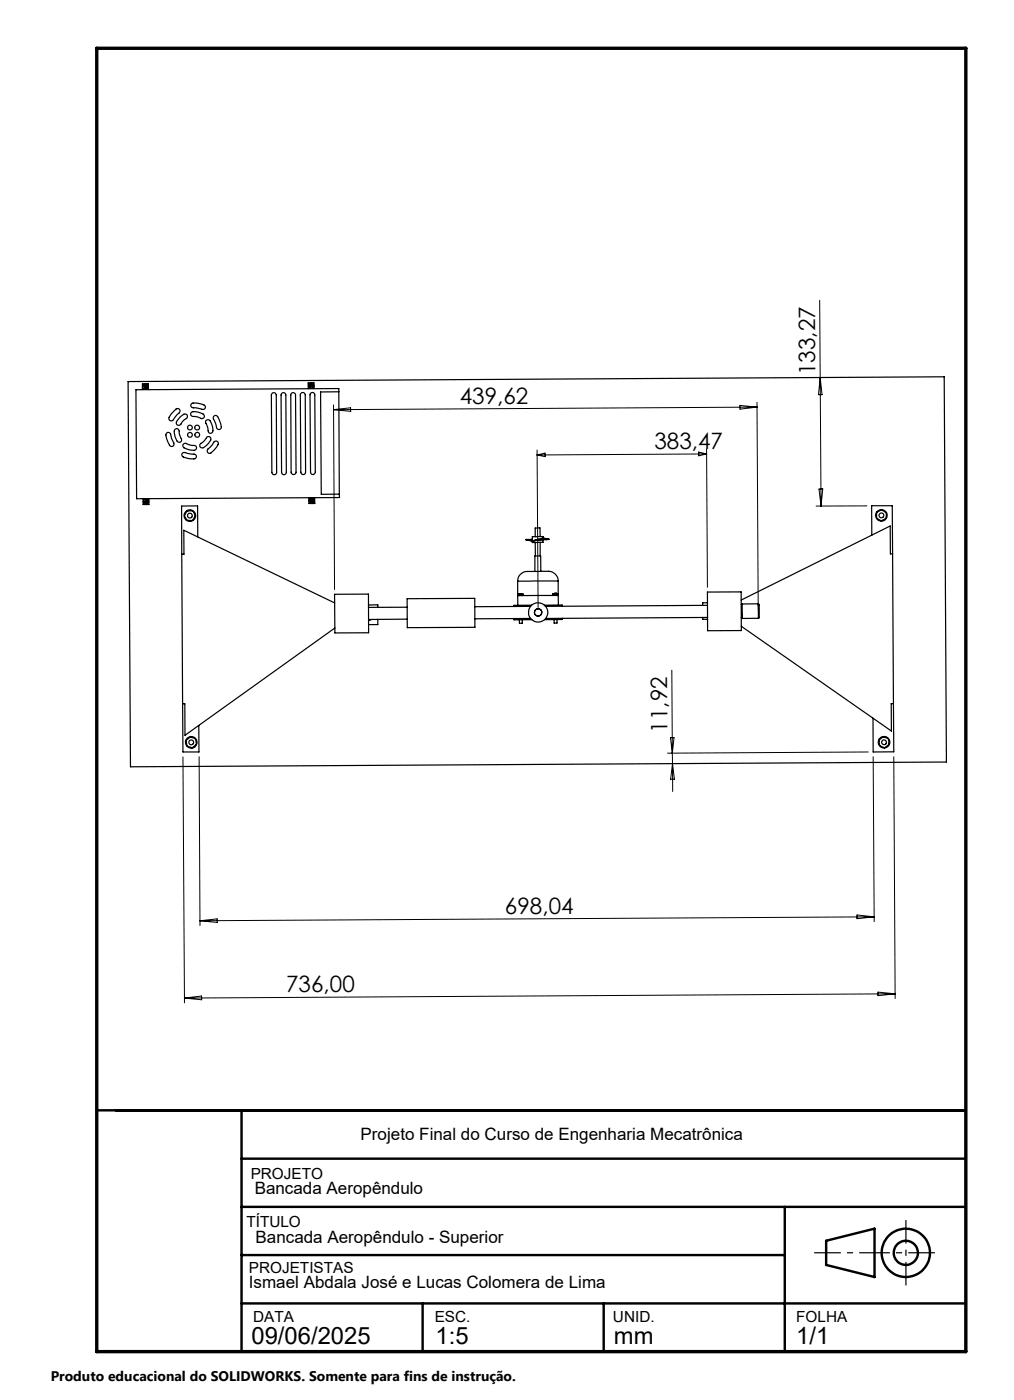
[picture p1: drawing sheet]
<svg xmlns="http://www.w3.org/2000/svg" width="210mm" height="290mm" viewBox="0 0 210 290" stroke-linecap="round" stroke-linejoin="round" font-family="sans-serif">
<g fill="none" stroke="#000" stroke-width=".25">
<path d="M26.5 79l169-.9 .5 79.7-169 1zM30 80h.1M30 80l-.2-.1 .2 .2M30.1 80h.1M30.1 80h-.1M30.1 80l.2-.1-.1 .1M64.3 79.9v.1M64.3 79.9h.1M64.3 80l-.1 .1 .1 .1 .2-.2M64.3 80h.1M64.4 79.8l-.1 .1M64.4 79.8h.1"/>
<path d="M64.4 79.8l-.1-.2-.1 .1 .1 .2M64.5 79.8h.1M64.5 79.8v.1M64.5 79.8l.1-.2 .1 .1-.1 .2M64.5 80h.1M64.5 79.9h.1M64.6 79.9l-.1 .1M64.6 79.9h.1M64.6 79.9v.3l-.1-.2M29.5 80.7v-1.2h1.2v1.2M30 80.1v.1M30 80.2h.1"/>
<path d="M30 80.2l-.1 .1 .2 .1v-.2M30 80.1h.1M30 80v.1M30.1 80.2h.1M30.2 80.2h.1M30.2 80.1v.1M30.2 80.1h.1M30.2 80v.1M30.2 80.1l.2 .1-.1 .1-.1-.1M34.6 89.6h.2a1.2 1.2 0 0 1 .8 1.3 1.16 1.16 0 0 1 .2 1.5 .71 .71 0 0 1-.9-.7 2.92 2.92 0 0 1-.4-1.9zM36.1 85.1l.2-.2a.54 .54 0 0 1 .9-.1 .54 .54 0 0 1-.3 .9l-.9 1a.54 .54 0 0 1-.8 .4 .54 .54 0 0 1 0-.9zM36.2 89a.59 .59 0 0 1 .8 0 .59 .59 0 0 1 .1 .7l.1 .4a1.29 1.29 0 0 1 .2 1.5h-.2a1.81 1.81 0 0 1-1.1-1.8z"/>
<path d="M37.2 86.5l.7-.5a.55 .55 0 0 1 .9 0 .55 .55 0 0 1-.4 .8l-.5 .4a1.16 1.16 0 0 1-1.1 .9l-.3-.3v-.4zM37.8 93.9l.3-.2 1.6 .4a.61 .61 0 0 1 .8 0 .61 .61 0 0 1 0 .8 3.3 3.3 0 0 1-2.8-.5zM38.1 91.9l.3-.1 1.4 .5a.57 .57 0 0 1 .8 .1 .57 .57 0 0 1-.2 .8 3.5 3.5 0 0 1-2.4-.6 .48 .48 0 0 1 .1-.7zM39.6 85.4a2.67 2.67 0 0 1 2.7 .7 .6 .6 0 0 1-.4 .6 .6 .6 0 0 1-.7-.2l-.8-.2a.59 .59 0 0 1-.7-.1 .59 .59 0 0 1-.1-.8zM39.7 83.6a3.3 3.3 0 0 1 2.8 .6 .62 .62 0 0 1-.3 .6 .62 .62 0 0 1-.8-.2l-.9-.1a.61 .61 0 0 1-.8-.1 .61 .61 0 0 1 0-.8zM42.7 87.1l.3-.2a1.64 1.64 0 0 1 1 1.5l.1 .3a.59 .59 0 0 1-.1 .9 .59 .59 0 0 1-.9-.2l-.1-.8-.4-1.1zM42.9 90.5a.53 .53 0 0 1 .7 .1 .53 .53 0 0 1-.1 .8l-.2 .2a2.42 2.42 0 0 1-1.6 1.2 .59 .59 0 0 1-.3-.7 .59 .59 0 0 1 .5-.5zM44.3 91.6a.54 .54 0 0 1 .8-.1 .54 .54 0 0 1-.1 .8l-1.1 1.3a.54 .54 0 0 1-.9 .1 .54 .54 0 0 1 .3-.8zM44.4 86.1a.71 .71 0 0 1 .9 .7 3.3 3.3 0 0 1 .5 2 .61 .61 0 0 1-.8 0 .61 .61 0 0 1-.2-.7l-.6-1.5zM56.3 81.5a.5 .5 0 0 1 .6-.1 .5 .5 0 0 1 .3 .4l.1 16a.49 .49 0 0 1-.5 .5 .49 .49 0 0 1-.5-.5l-.1-15.9zM58.3 81.5l.6-.1 .3 .4 .1 16a.49 .49 0 0 1-.5 .5 .49 .49 0 0 1-.5-.5l-.1-16zM60.4 81.5l.5-.1 .3 .4 .1 16a.51 .51 0 0 1-.5 .5 .51 .51 0 0 1-.5-.5l-.1-16z"/>
<path d="M62.3 81.5a.5 .5 0 0 1 .6-.2 .5 .5 0 0 1 .3 .5l.1 16a.49 .49 0 0 1-.5 .5 .49 .49 0 0 1-.5-.5l-.1-16zM64.3 81.4l.2-.1a.48 .48 0 0 1 .7 .5l.1 16a.49 .49 0 0 1-.5 .5 .49 .49 0 0 1-.5-.5l-.1-16zM64.4 80h.1M65.1 80.5l-.1-1.2h-1.2l.1 1.2M70.2 81.2v-.7l-42 .2 .1 22.6 42-.2v-.7M70.2 81.2h-3.8l.1 21.2h3.8M70.2 81.2l.1 21.2M29.6 103.3v1.2h1.2v-1.2M30.1 103.9h.1M30.1 103.9l.1 .1M30.1 103.9l-.1 .2 .2-.1M30.2 103.8h.1"/>
<path d="M30.2 103.8l-.1 .1M30.2 104h.1M30.2 104v.2h.2l-.1-.2M30.3 103.8h-.1M30.3 103.8h.1M30.3 104h-.1M30.3 104h.1M30.3 103.8l-.1-.2h-.1l.1 .2M30.3 103.9v.1M30.3 103.9h.1M30.3 103.8v.1M30.3 103.8h.2l.1 .1h-.2"/>
<path d="M30.4 103.9l-.1 .1M37.6 114.8h.5v-5l31.2 15.1M37.6 114.8l.2 31M41 111.2l-.1-6.4h-3.3v10M64 103.1v1.2h1.2v-1.2M64.5 103.7h.1M64.5 103.7l-.2 .2 .1 .1 .2-.2M64.5 103.7l.1 .1M64.6 103.8h.1M64.6 103.6h.1M64.6 103.6l-.1 .1M64.6 103.6l-.2-.1-.1 .1 .2 .1"/>
<path d="M64.6 103.6l.1 .1M64.6 103.6l.1-.1 .1 .1-.1 .1M64.7 103.7h.1M64.7 103.7l-.1 .1M64.7 103.7l.1 .2-.1 .1-.1-.2M109 111.8h.1M109 111.8l1.2 .2M109 111.8l1.2 .3M110.2 112v.1M110.2 112.1h.1M110.2 111.7h-1.2v.1M110.2 112h.1"/>
<path d="M110.3 112v.1M110.8 112.4l.1 2.8M111.5 111.7v.1M111.5 111.7l-1.2 .3M111.5 111.8l-1.2 .3M111.9 111.1l-.1-1.8h-.5l-.5 .1v1.8M111.9 112.3v2.9M112 118.3v-3.1h-1.2v3.2M112.5 111.5v-.4l-2.3 .1v1.2l2.3-.1v-.5M112.7 111.8l-2.1 .2M113 111.7h-1.5M113 111.8h-1.5"/>
<path d="M113 111.7v.1M113 111.7h.2M113 111.8h.2M113.2 111.7v.1M113.6 111.7h-.4M113.6 111.7l-1.2-.2-2.1 .5M113.7 111.7l-.5 .1M180.6 110.9l-.1-6.1h4.3l.3 50.9-4.3 .1v-7.1M184.9 114.7h-.5v-5.7l-30.9 15.3M69.3 123.1h7v8h-6.9zM69.4 130.1l-31.1 22.2v-6.5h-.5M76.3 125.3h1.9v.5"/>
<path d="M76.9 128.3l-.6 .2M78.2 128.3v1.1h-1.9M84.3 125.8h-8M84.3 128.3h-7.9M84.3 124l14-.1 .1 6-14.1 .1zM106.4 128.1l.1 .3h3.6M107.2 120.4v3M107.2 123.4v2M107.3 123.2h1.1M107.3 123.1h1.1M107.3 123.2l.2 .2M107.3 123.1v.1"/>
<path d="M107.6 128.4v.7h.6v-.7M107.7 123l-.4 .1M107.7 123h.1M107.8 123h.1M107.9 123h.2zM107.9 123h-.1M108 123l.4 .1M108.4 123.2l-.2 .2M108.4 123.1v.1M109.9 125.6l-11.6 .1M109.9 128.1l-11.6 .1M110.1 125.4h-3.7v.2"/>
<path d="M112.7 125.4l3.7-.1 .1 .3M114.5 123.1h1.1M114.5 123.1h.1M114.5 123.1l.2 .2M114.8 128.3v.8h.6v-.8M114.9 122.9l-.4 .2M114.9 122.9h.1M114.9 123h.1M114.9 122.9v.1M115 122.9h.1M115 122.9v.1M115.1 122.9l.2 .1h-.3"/>
<path d="M115.1 122.9h.1M115.2 122.9l.4 .2M115.6 123.1h.1M115.6 123.1l-.2 .2M115.6 120.3a2.23 2.23 0 0 0-2.9-2l-2.5 .1a2.35 2.35 0 0 0-3 2M115.6 120.3l-8.4 .1M115.6 120.3v3M115.6 123.3l-8.4 .1M115.6 123.3v2M116.5 128.1v.2l-3.7 .1M145.5 127.9v.4h1M146.5 125.4l-33.5 .2"/>
<path d="M146.5 122.6h7v8l-7 .1zM146.5 124.9h-1v.5M146.5 127.9l-33.5 .2M153.5 127.9l.2 .2M153.5 129.7l31.1 21.7v-5.7h.4M153.7 125.1l-.2 .2M153.7 125.1v3M157 125.1l.2 .1v2.8l-.1 .1M157 125.1l.1 3M157 125.1h-3.3M157.1 128.1h-3.4M37.8 145.8l.1 10h3.3v-5.5"/>
<circle cx="64.4" cy="79.9" r=".55"/>
<circle cx="30.1" cy="80.1" r=".55"/>
<circle cx="39.3" cy="88.6" r=".5"/>
<circle cx="39.3" cy="90.1" r=".5"/>
<circle cx="40.8" cy="88.6" r=".5"/>
<circle cx="40.9" cy="90.1" r=".5"/>
<circle cx="30.2" cy="103.9" r=".55"/>
<circle cx="39.3" cy="106.8" r="1.2"/>
<circle cx="39.3" cy="106.8" r=".5"/>
<circle cx="39.3" cy="106.8" r="1.12"/>
<circle cx="64.6" cy="103.7" r=".55"/>
<circle cx="182.5" cy="106.8" r="1.12"/>
<circle cx="182.5" cy="106.7" r="1.2"/>
<circle cx="182.5" cy="106.8" r=".49"/>
<circle cx="111.4" cy="126.9" r=".76"/>
<circle cx="111.4" cy="126.9" r="2"/>
<circle cx="111.5" cy="126.9" r=".76"/>
<circle cx="39.6" cy="153.8" r="1.12"/>
<circle cx="39.6" cy="153.8" r="1.2"/>
<circle cx="39.6" cy="153.8" r=".5"/>
<circle cx="183.1" cy="153.7" r="1.11"/>
<circle cx="183.1" cy="153.8" r=".5"/>
<circle cx="183.1" cy="153.7" r="1.2"/>
</g>
<g fill="none" stroke="#000" stroke-width=".5">
<path d="M20 230h180M50 230v50M50 240h150M50 250h150M50 260h112.5M162.5 250v30M171.1 257l10-2.5v10l-10-2.5zM50 270h150M87.5 270v10M125 270v10"/>
<circle cx="187.6" cy="259.5" r="5"/>
<circle cx="187.6" cy="259.5" r="2.51"/>
</g>
<path d="M168.6 259.5h25" fill="none" stroke="#000" stroke-width=".25" stroke-dasharray="6.3 1.3 1.3 1.3" stroke-dashoffset=".8" stroke-linecap="butt"/>
<path d="M187.6 252.7v13.6" fill="none" stroke="#000" stroke-width=".25" stroke-dasharray="6.3 1.3 1.3 1.3" stroke-dashoffset="1.5" stroke-linecap="butt"/>
<g fill="none" stroke="#000" stroke-width=".21">
<path d="M169.8 62.2l.2 42.6M169.9 78.2l.4 3.6h-.8zM69.1 83.9l.2 38.2M69.1 84.9l3.5-.4v.7zM111.2 93.2l.2 32.7M111.2 94.2l1.7-.3v.7zM144.7 93.6l1.6 .4-1.6 .4zM146.3 93l.2 28.7M146.3 94l-35.1 .2M153.2 84l3.6 .3-3.6 .5zM156.8 83.3l.2 42.3M156.8 84.3l-87.7 .6"/>
<path d="M169.6 101.3h.8l-.4 3.5zM179.5 104.8h-10.5M139.1 138.8l.1 17.2M37.9 156.8l.3 50.9M41.2 156.8l.2 34.9M138.9 152.8h.7l-.4 3.2zM139.2 156l.1 2.2M139.3 158.2v5.8M139.3 158.2l.4 3.2h-.8zM179.8 155.8l-41.5 .2M180.8 156.8l.2 34.1M185.1 156.8l.3 50.1"/>
<path d="M41.4 190.7l3.6-.4v.8zM177.5 189.5l3.5 .4-3.5 .4zM181 189.9l-139.6 .8M38.2 206.7l3.5-.4 .1 .8zM181.8 205.5l3.6 .4-3.6 .4zM185.4 205.9l-147.2 .8"/>
</g>
<path d="M20 10h180v270h-180z" fill="none" stroke="#000" stroke-width=".7"/>
<g font-size="4.9">
<text x="52.1" y="278.3">09/06/2025</text>
<text x="90.2" y="278.3">1:5</text>
<text x="127.1" y="278.3">mm</text>
<text x="164.9" y="278.3">1/1</text>
</g>
<g font-size="4.7">
<text x="168.9" y="77.7" transform="rotate(-90 168.9 77.7)">133,27</text>
<text x="95.2" y="83.7">439,62</text>
<text x="135.5" y="93.1">383,47</text>
<text x="138.2" y="151.7" transform="rotate(-90 138.2 151.7)">11,92</text>
<text x="104.6" y="189.3">698,04</text>
<text x="59.3" y="205.6">736,00</text>
</g>
<g font-size="3.5">
<text x="74.7" y="236.2">Projeto Final do Curso de Engenharia Mecatrônica</text>
<text x="52.7" y="247.3">Bancada Aeropêndulo</text>
<text x="52.9" y="257.5">Bancada Aeropêndulo - Superior</text>
<text x="51.5" y="266.8">Ismael Abdala José e Lucas Colomera de Lima</text>
</g>
<g font-size="3.2">
<text x="51.9" y="244.2">PROJETO</text>
<text x="51" y="254.1">TÍTULO</text>
<text x="51.5" y="263.7">PROJETISTAS</text>
<text x="52.4" y="273.8">DATA</text>
<text x="90" y="273.8">ESC.</text>
<text x="126.9" y="273.8">UNID.</text>
<text x="164.9" y="273.8">FOLHA</text>
</g>
<text font-size="2.9" x="10.5" y="286">Produto educacional do SOLIDWORKS. Somente para fins de instrução.</text>
</svg>
